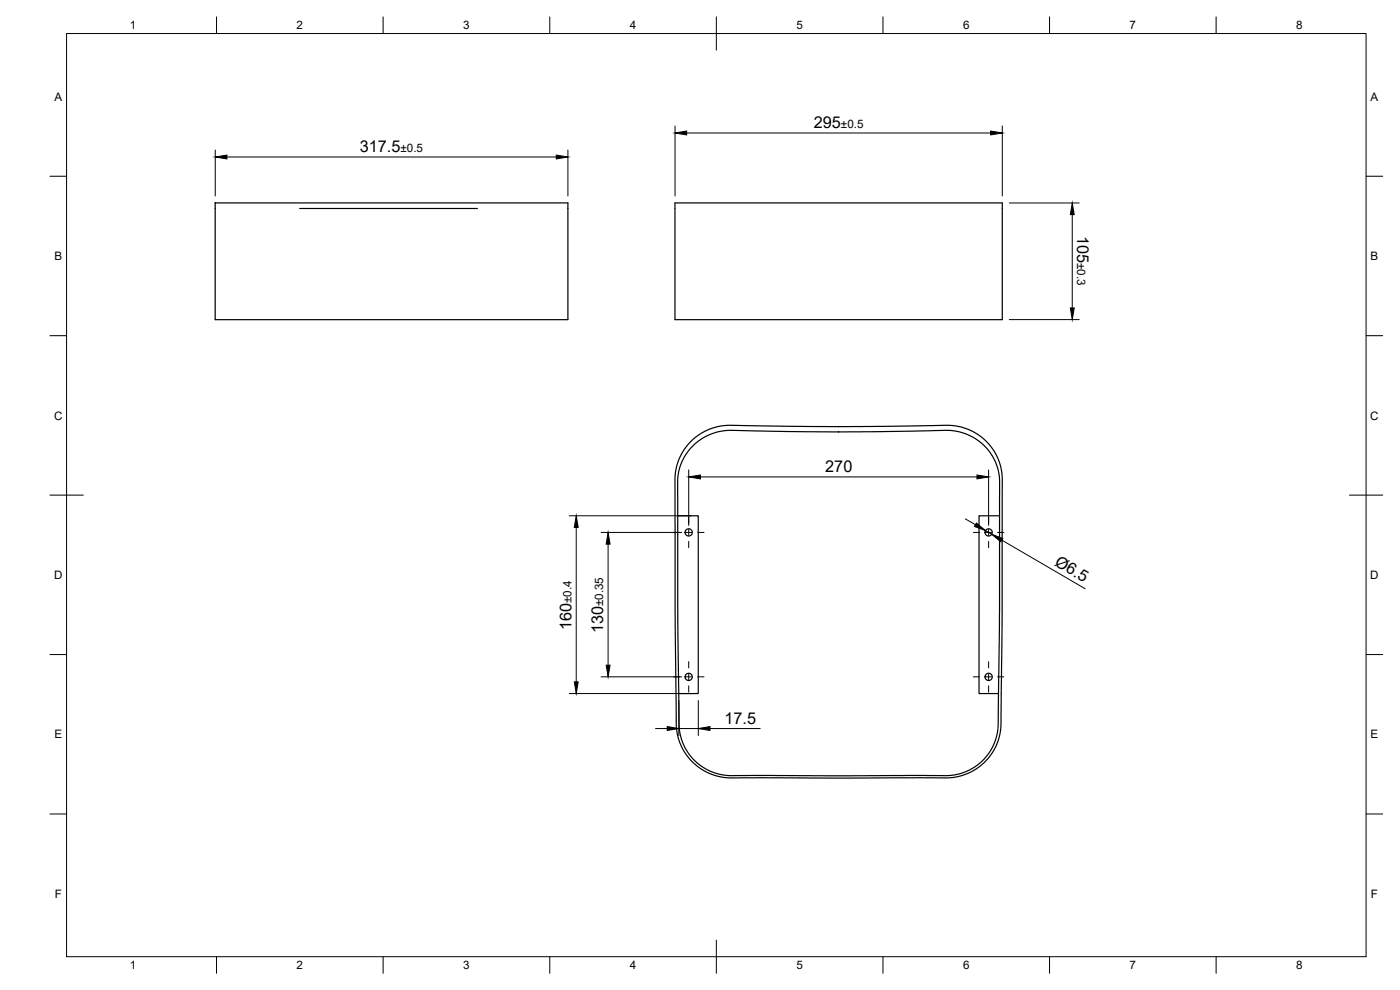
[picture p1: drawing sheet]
<svg xmlns="http://www.w3.org/2000/svg" width="420mm" height="297mm" viewBox="0 0 420 297" stroke-linecap="round" stroke-linejoin="round" font-family="sans-serif">
<!-- layer: Visible -->
<g fill="none" stroke="#000" stroke-width=".36">
<path d="M64.6 60.9h105.8v35h-105.8zM89.9 62.6h53.4M202.6 60.9h98.2v35h-98.2zM207.1 132.7l2.3-2 2.8-1.6a24.5 24.5 0 0 1 10.8-1.4l26 .3 37-.3 2.5 .4 3.5 1.4 2.5 1.6 2.4 2.3 1.5 2.1 1.2 2.2 .9 2.9 .3 3v41.5l-.4 32.8-.3 2.3-.7 2.6-1.5 2.9-1.4 1.9-1.6 1.7-2.2 1.6-3 1.5-2.5 .7-3 .3-66.1-.1a16.8 16.8 0 0 1-15.2-18.8l-.3-26.5v-44.6l.2-2.4 1-3.3 1.4-2.6zM208 133.7l2-1.6a17.3 17.3 0 0 1 11.6-2.9l31.9 .4 31.7-.5 3.8 .8 2.6 1.1 2.9 1.9 2.2 2.3a15.7 15.7 0 0 1 3.3 10.8v41.3l-.4 30.2-.3 2.3-.9 3.1-.9 1.9-1.6 2.3a16.5 16.5 0 0 1-14.2 5.6h-62.5l-2-.2a16 16 0 0 1-13.4-17.8l-.4-27.9v-42.8l.3-2.5 1-3.1 1.1-2zM203.4 154.8h6.1v53.3h-5.8M300 154.8h-6.2v53.3h5.9"/>
<circle cx="206.7" cy="159.7" r="1.09"/>
<circle cx="296.7" cy="159.7" r="1.09"/>
<circle cx="206.7" cy="203.1" r="1.09"/>
<circle cx="296.7" cy="203.1" r="1.09"/>
</g>
<!-- layer: BORDER -->
<g fill="none" stroke="#000" stroke-width=".3">
<path d="M20 10.1h390v276.9h-390zM65 5.1v5M115 5.1v5M165 5.1v5M215 5.1v10M265 5.1v5M315 5.1v5M365 5.1v5M15 52.9h5M410 52.9h5M15 100.7h5M410 100.7h5"/>
<path d="M15 148.6h10M405 148.6h10M15 196.4h5M410 196.4h5M15 244.2h5M410 244.2h5M65 287v5M115 287v5M165 287v5M215 282.1v9.9M265 287v5M315 287v5"/>
<path d="M365 287v5"/>
</g>
<!-- layer: Smart Centers -->
<g fill="none" stroke="#000" stroke-width=".3">
<path d="M202.1 159.8h1.9M205.8 159.8h1.8M206.7 155.2v1.9M206.7 158.9v1.7M209.4 159.8h1.9M292.1 159.8h1.9M295.8 159.8h1.8M296.7 155.2v1.9M296.7 158.9v1.7M299.4 159.8h1.9M206.7 162.4v1.9M296.7 162.4v1.9"/>
<path d="M206.7 198.5v1.9M296.7 198.5v1.9M202.1 203.1h1.9M205.8 203.1h1.8M206.7 202.2v1.8M206.7 205.8v1.9M209.4 203.1h1.9M292.1 203.1h1.9M295.8 203.1h1.8M296.7 202.2v1.8M296.7 205.8v1.9M299.4 203.1h1.9"/>
</g>
<!-- layer: FD_Dimensions -->
<g fill="none" stroke="#000" stroke-width=".3">
<path d="M202.6 37.8v21M206.1 39.9h91.2M300.8 37.8v21M64.6 45v13.8M68.1 47.1h98.8M170.4 45v13.8M302.9 60.9h21M321.8 64.4v28M302.9 95.9h21M170.8 154.8h36.7M172.9 158.2v46.4M180.4 159.8h24.2"/>
<path d="M206.7 141v16.7M210.2 143.1h83M289.7 155.7l3 1.7M295.8 159.2l1.8 1.1M296.7 141v16.7M182.5 163.3v36.3M300.7 162.1l25 14.5M170.8 208.1h36.7M180.4 203.1h24.2M196.7 218.6h3.5M203.7 210.2v10.5M203.7 218.6h5.9"/>
<path d="M209.6 210.2v10.5M213.1 218.6h15.1"/>
</g>
<g fill="#000" stroke="#000" stroke-width=".3">
<path d="M202.6 39.9l3.5-.6v1.2zM297.3 39.3l3.5 .6-3.5 .6zM64.6 47.1l3.5-.6v1.2zM166.9 46.5l3.5 .6-3.5 .6zM321.8 60.9l.6 3.5h-1.2zM321.2 92.4h1.2l-.6 3.5zM172.9 154.8l.6 3.4h-1.1zM206.7 143.1l3.5-.6v1.2zM293 156.9l2.8 2.3-3.4-1.2zM293.2 142.5l3.5 .6-3.5 .6zM182.5 159.8l.6 3.5h-1.2zM297.6 160.3l3.3 1.3-.5 1z"/>
<path d="M181.9 199.6h1.2l-.6 3.5zM172.4 204.6h1.1l-.6 3.5zM200.2 218l3.5 .6-3.5 .6zM209.6 218.6l3.5-.6v1.2z"/>
</g>
<g font-size="4.9">
<text x="244.2" y="38.4">295</text>
<text x="108" y="45.6">317.5</text>
<text x="323.3" y="70.7" transform="rotate(90 323.3 70.7)">105</text>
<text x="247.7" y="141.6">270</text>
<text x="316.3" y="169.4" transform="rotate(30 316.3 169.4)">Ø6.5</text>
<text x="171.5" y="189.1" transform="rotate(-90 171.5 189.1)">160</text>
<text x="181" y="190.1" transform="rotate(-90 181 190.1)">130</text>
<text x="217.4" y="217.1">17.5</text>
</g>
<g font-size="3.5">
<text x="39" y="8.8">1</text>
<text x="89" y="8.8">2</text>
<text x="139" y="8.8">3</text>
<text x="189" y="8.8">4</text>
<text x="239" y="8.8">5</text>
<text x="289" y="8.8">6</text>
<text x="339" y="8.8">7</text>
<text x="389" y="8.8">8</text>
<text x="16.3" y="30.2">A</text>
<text x="411.3" y="30.2">A</text>
<text x="252.4" y="38.4">±0.5</text>
<text x="120.2" y="45.6">±0.5</text>
<text x="16.3" y="78">B</text>
<text x="323.3" y="78.9" transform="rotate(90 323.3 78.9)">±0.3</text>
<text x="411.3" y="78">B</text>
<text x="16.2" y="125.9">C</text>
<text x="411.2" y="125.9">C</text>
<text x="16.2" y="173.7">D</text>
<text x="411.2" y="173.7">D</text>
<text x="171.5" y="180.9" transform="rotate(-90 171.5 180.9)">±0.4</text>
<text x="181" y="181.9" transform="rotate(-90 181 181.9)">±0.35</text>
<text x="16.3" y="221.6">E</text>
<text x="411.3" y="221.6">E</text>
<text x="16.4" y="269.4">F</text>
<text x="411.4" y="269.4">F</text>
<text x="39" y="290.8">1</text>
<text x="89" y="290.8">2</text>
<text x="139" y="290.8">3</text>
<text x="189" y="290.8">4</text>
<text x="239" y="290.8">5</text>
<text x="289" y="290.8">6</text>
<text x="339" y="290.8">7</text>
<text x="389" y="290.8">8</text>
</g>
</svg>
